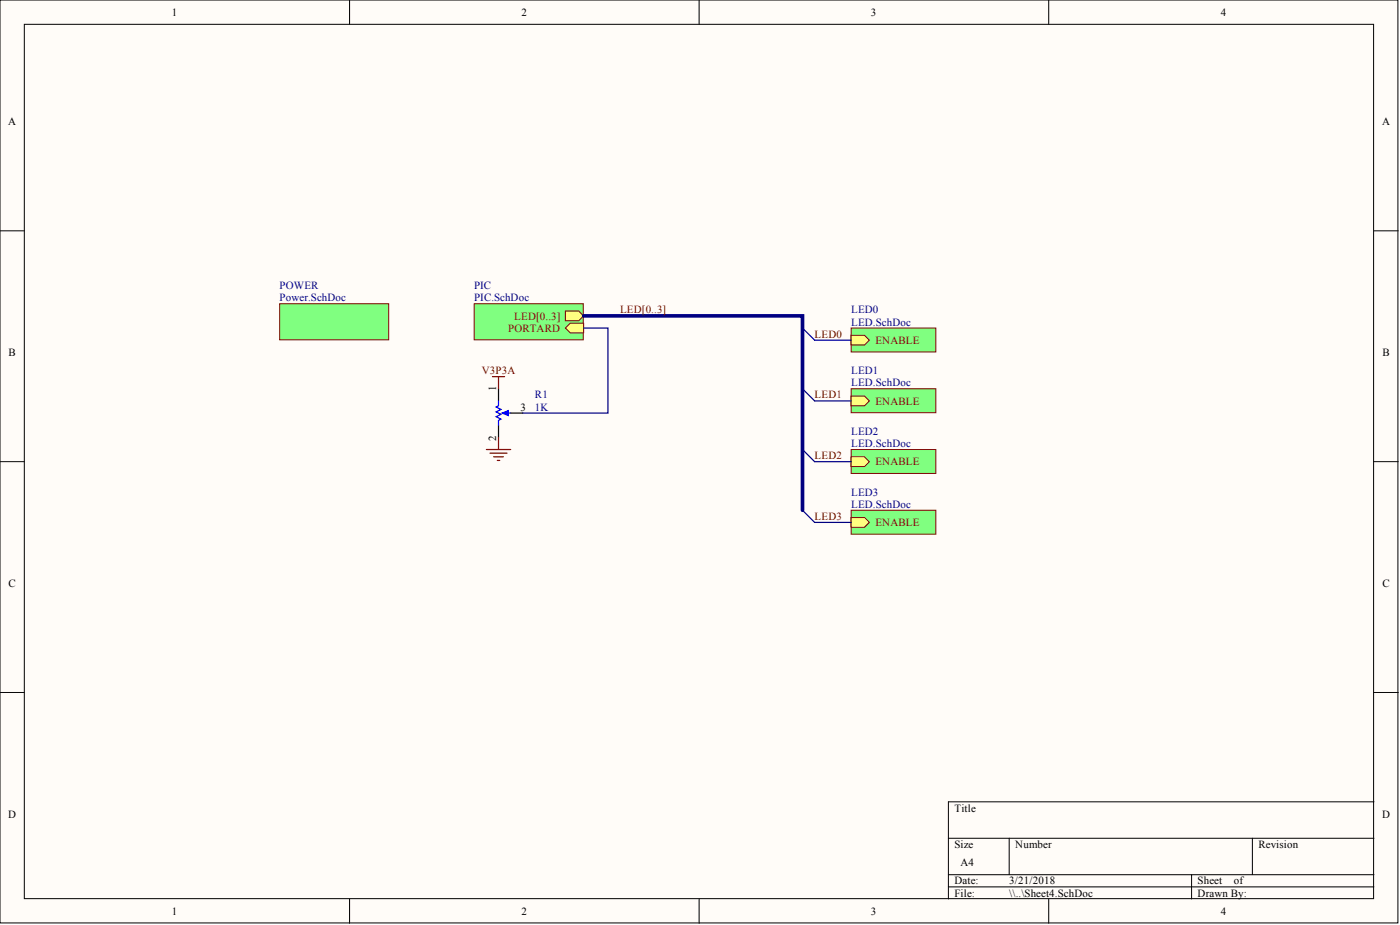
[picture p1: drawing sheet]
<svg xmlns="http://www.w3.org/2000/svg" width="292mm" height="193mm" viewBox="0 0 292 193" stroke-linecap="round" stroke-linejoin="round" font-family="sans-serif">
<g fill="#fffcf8" stroke="#000" stroke-width=".21">
<path d="M0 0h291.7v192.5h-291.7z"/>
<path d="M5.1 5.1h281.5v182.4h-281.5z"/>
</g>
<g fill="none" stroke="#000" stroke-width=".21">
<path d="M72.9 0v5.1M145.9 0v5.1M218.8 0v5.1M0 48.2h5.1M286.7 48.2h5M0 96.3h5.1M286.7 96.3h5M0 144.5h5.1M286.7 144.5h5M197.9 174.9h88.8M210.6 174.9v7.6M261.3 174.9v7.6"/>
<path d="M286.7 167.3h-88.8v20.2M72.9 187.5v5.1M145.9 187.5v5.1M197.9 182.5h88.8M197.9 185h88.8M218.8 187.5v5.1M248.6 182.5v5"/>
</g>
<path d="M177.6 68.4h17.7v5h-17.7z" fill="#80ff80" stroke="#800000" stroke-width=".21"/>
<path d="M177.6 70h2.8l1 1-1 1h-2.8z" fill-rule="evenodd" fill="#ffff80" stroke="#800000" stroke-width=".21"/>
<path d="M177.6 81.1h17.7v5h-17.7z" fill="#80ff80" stroke="#800000" stroke-width=".21"/>
<path d="M177.6 82.6h2.8l1 1-1 1.1h-2.8z" fill-rule="evenodd" fill="#ffff80" stroke="#800000" stroke-width=".21"/>
<path d="M177.6 93.8h17.7v5h-17.7z" fill="#80ff80" stroke="#800000" stroke-width=".21"/>
<path d="M177.6 95.3h2.8l1 1-1 1h-2.8z" fill-rule="evenodd" fill="#ffff80" stroke="#800000" stroke-width=".21"/>
<path d="M177.6 106.4h17.7v5h-17.7z" fill="#80ff80" stroke="#800000" stroke-width=".21"/>
<path d="M177.6 108h2.8l1 1-1 1h-2.8z" fill-rule="evenodd" fill="#ffff80" stroke="#800000" stroke-width=".21"/>
<path d="M98.9 63.4h22.8v7.5h-22.8z" fill="#80ff80" stroke="#800000" stroke-width=".21"/>
<g fill="#ffff80" stroke="#800000" stroke-width=".21">
<path d="M118 68.4l1-1h2.8v2h-2.8z" fill-rule="evenodd"/>
<path d="M118 64.9h2.8l1 1-1 1h-2.8z" fill-rule="evenodd"/>
</g>
<path d="M104 81.1v2.5M104 88.7v2.5M106.5 86.2h2.6" fill="none" stroke="#000" stroke-width=".25"/>
<path d="M104 83.6v1.1l-.5 .2 1 .5-1 .5 1 .5-1 .5 1 .5-.5 .3v1M105.3 86.2h1.2" fill="none" stroke="#00f" stroke-width=".25"/>
<path d="M104.8 86.2l1.2-.5v1z" fill="#00f" stroke="#00f" stroke-width=".25"/>
<path d="M102.7 78.6h2.6M104 78.6v2.5M101.5 93.8h5M102.2 94.5h3.6M103 95.3h2M103.8 96.1h.5M104 91.2v2.6" fill="none" stroke="#800000" stroke-width=".25"/>
<path d="M121.8 68.4h5v17.8h-17.7M167.4 68.4l2.6 2.6h7.6M167.4 81.1l2.6 2.5h7.6M167.4 93.8l2.6 2.5h7.6M167.4 106.4l2.6 2.6h7.6" fill="none" stroke="#000080" stroke-width=".25"/>
<path d="M121.8 65.9h45.6v40.5" fill="none" stroke="#000080" stroke-width=".76"/>
<path d="M58.3 63.4h22.8v7.5h-22.8z" fill="#80ff80" stroke="#800000" stroke-width=".21"/>
<g font-size="2.3">
<text x="35.9" y="3.3">1</text>
<text x="108.8" y="3.3">2</text>
<text x="181.7" y="3.3">3</text>
<text x="254.7" y="3.3">4</text>
<text x="1.7" y="26.1">A</text>
<text x="288.4" y="26.1">A</text>
<text x="1.8" y="74.3">B</text>
<text x="288.4" y="74.3">B</text>
<text x="103.5" y="81.6" transform="rotate(-90 103.5 81.6)">1</text>
<text x="108.6" y="85.7">3</text>
<text x="103.5" y="91.9" transform="rotate(-90 103.5 91.9)">2</text>
<text x="1.8" y="122.4">C</text>
<text x="288.4" y="122.4">C</text>
<text x="1.7" y="170.6">D</text>
<text x="199.1" y="169.3">Title</text>
<text x="288.4" y="170.6">D</text>
<text x="199.1" y="176.9">Size</text>
<text x="211.8" y="176.9">Number</text>
<text x="262.6" y="176.9">Revision</text>
<text x="199.1" y="184.5">Date:</text>
<text x="200.4" y="180.7">A4</text>
<text x="210.6" y="184.5">3/21/2018</text>
<text x="249.9" y="184.5">Sheet</text>
<text x="257.4" y="184.5">of</text>
<text x="35.9" y="190.8">1</text>
<text x="108.8" y="190.8">2</text>
<text x="181.7" y="190.8">3</text>
<text x="199.1" y="187">File:</text>
<text x="210.6" y="187">\\..\Sheet4.SchDoc</text>
<text x="249.9" y="187">Drawn By:</text>
<text x="254.7" y="190.8">4</text>
</g>
<g font-size="2.3" fill="#000080">
<text x="58.3" y="60.3">POWER</text>
<text x="58.3" y="62.9">Power.SchDoc</text>
<text x="98.9" y="60.3">PIC</text>
<text x="98.9" y="62.9">PIC.SchDoc</text>
<text x="177.6" y="65.4">LED0</text>
<text x="177.6" y="67.9">LED.SchDoc</text>
<text x="111.6" y="83.1">R1</text>
<text x="177.6" y="78.1">LED1</text>
<text x="177.6" y="80.6">LED.SchDoc</text>
<text x="111.6" y="85.7">1K</text>
<text x="177.6" y="90.7">LED2</text>
<text x="177.6" y="93.3">LED.SchDoc</text>
<text x="177.6" y="103.4">LED3</text>
<text x="177.6" y="105.9">LED.SchDoc</text>
</g>
<g font-size="2.3" fill="#800000">
<text x="129.4" y="65.4">LED[0..3]</text>
<text x="106" y="69.2">PORTARD</text>
<text x="107.3" y="66.7">LED[0..3]</text>
<text x="170" y="70.5">LED0</text>
<text x="182.7" y="71.7">ENABLE</text>
<text x="100.5" y="78.1">V3P3A</text>
<text x="170" y="83.1">LED1</text>
<text x="182.7" y="84.4">ENABLE</text>
<text x="170" y="95.8">LED2</text>
<text x="182.7" y="97.1">ENABLE</text>
<text x="170" y="108.5">LED3</text>
<text x="182.7" y="109.7">ENABLE</text>
</g>
</svg>
